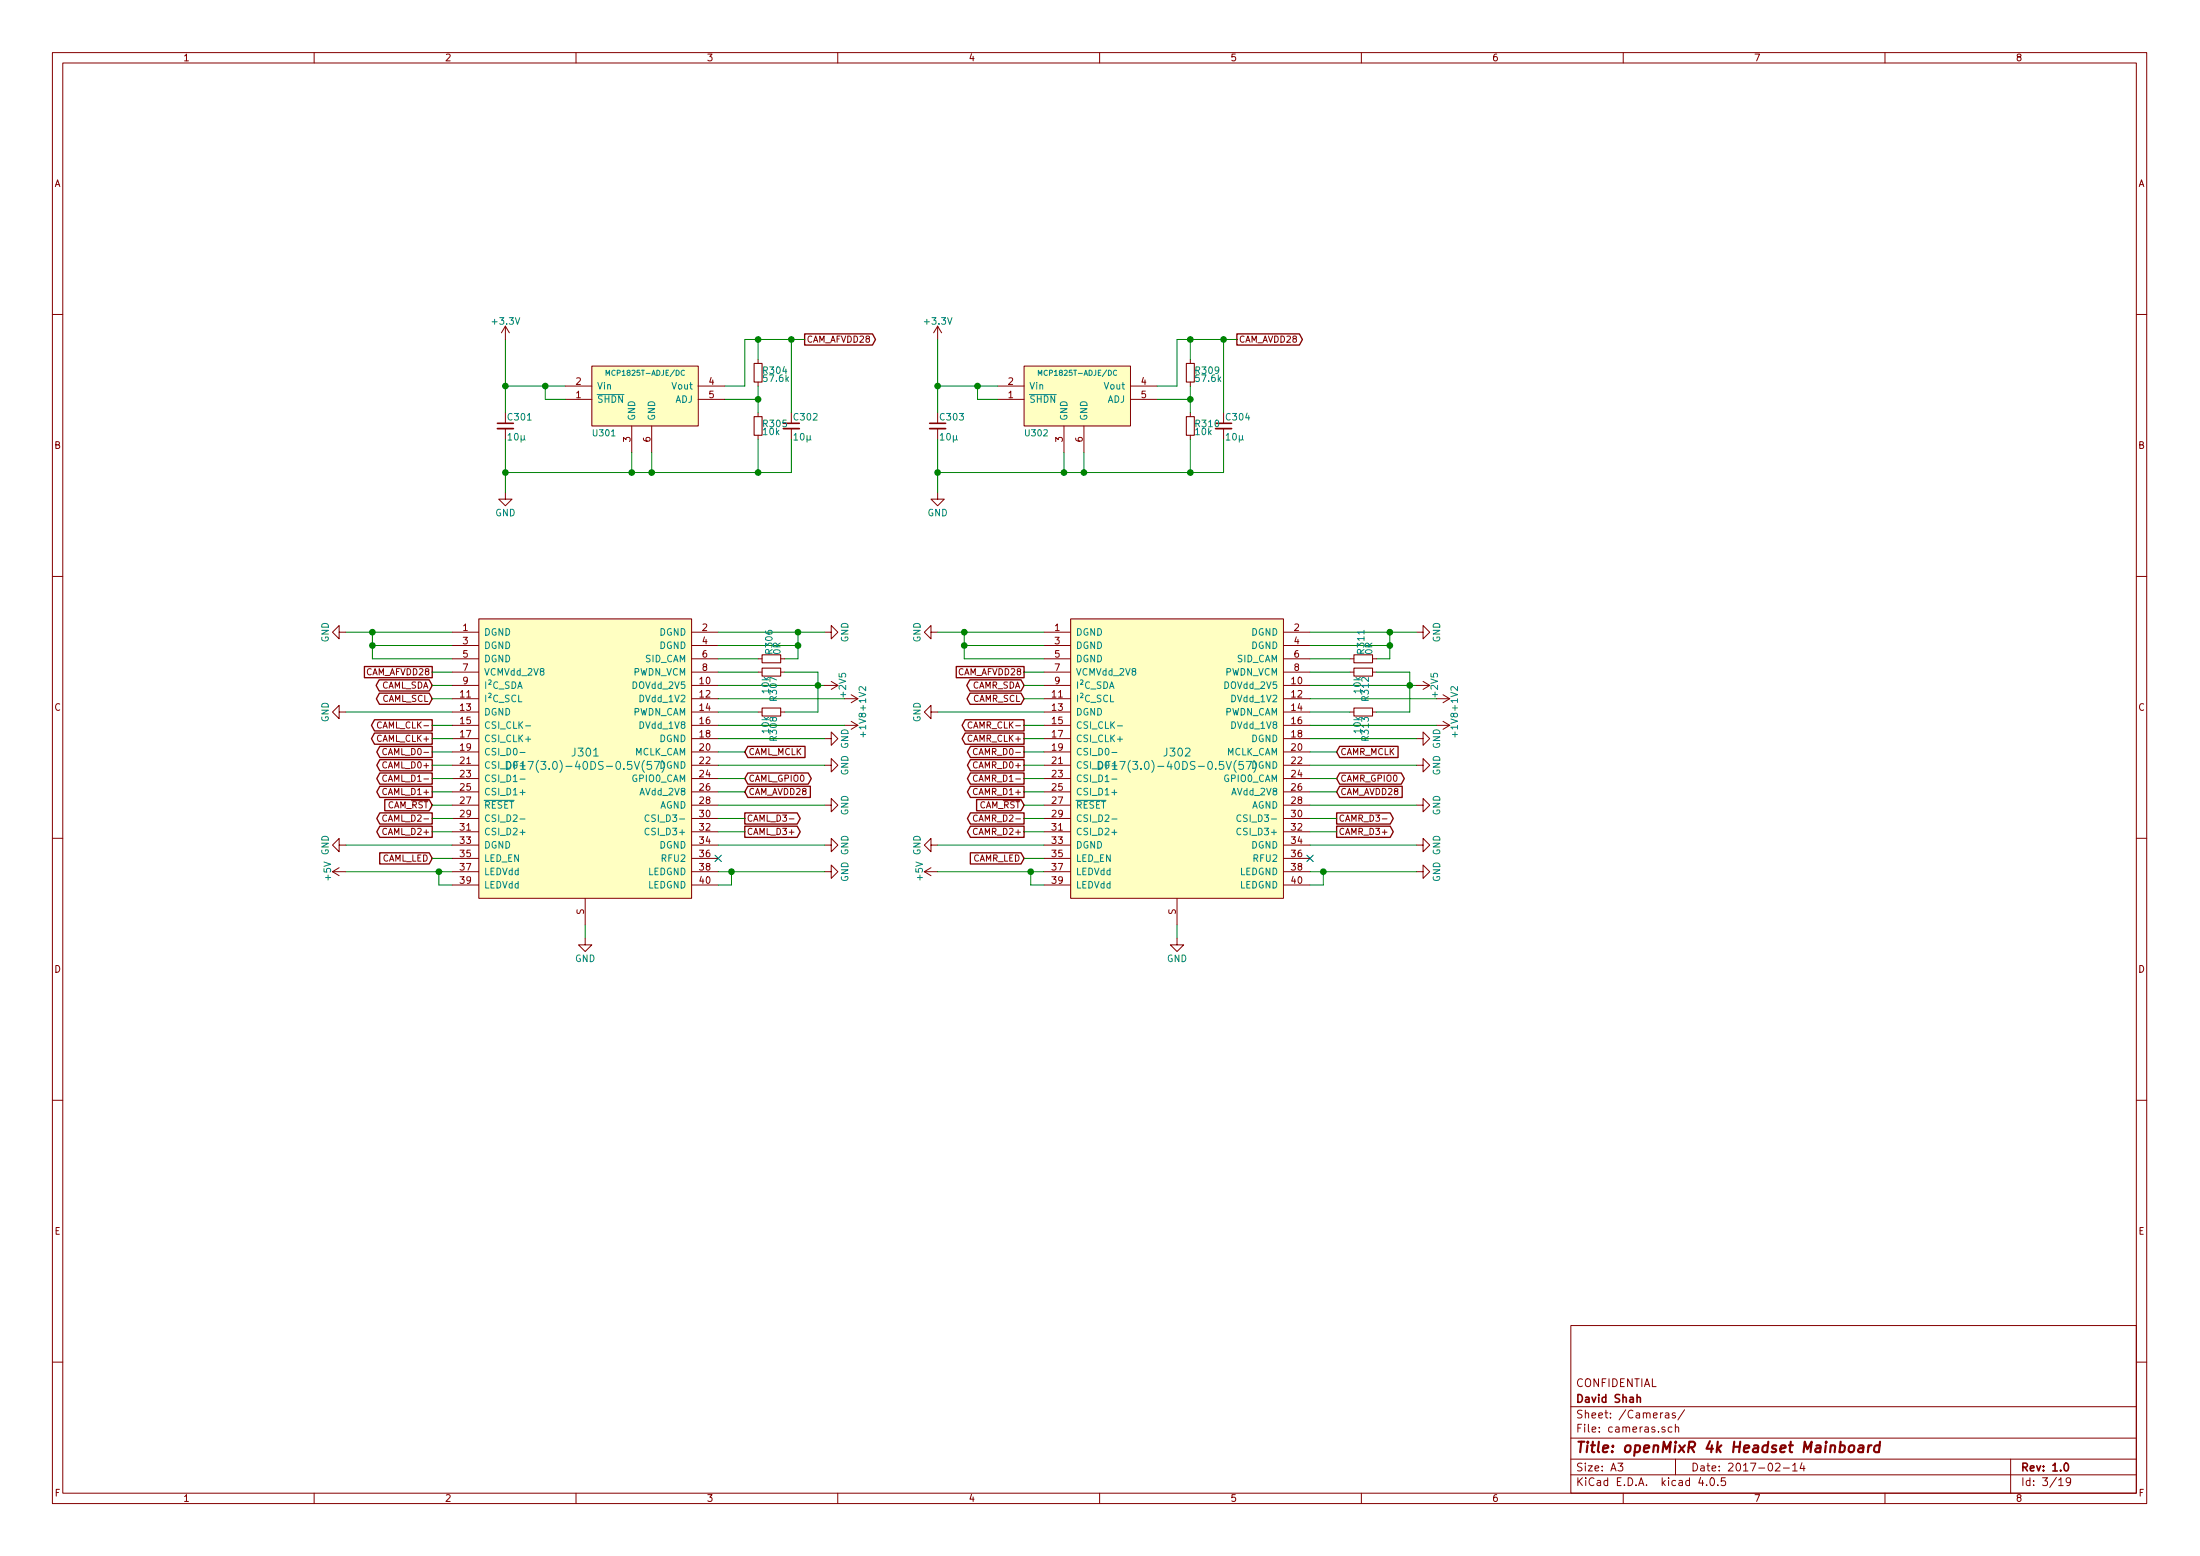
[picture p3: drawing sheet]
EESchema Schematic File Version 2
LIBS:mainboard-rescue
LIBS:power
LIBS:device
LIBS:transistors
LIBS:conn
LIBS:linear
LIBS:regul
LIBS:74xx
LIBS:cmos4000
LIBS:adc-dac
LIBS:memory
LIBS:xilinx
LIBS:microcontrollers
LIBS:dsp
LIBS:microchip
LIBS:analog_switches
LIBS:motorola
LIBS:texas
LIBS:intel
LIBS:audio
LIBS:interface
LIBS:digital-audio
LIBS:philips
LIBS:display
LIBS:cypress
LIBS:siliconi
LIBS:opto
LIBS:atmel
LIBS:contrib
LIBS:valves
LIBS:mainboard-parts
LIBS:old-parts
LIBS:fmcboard
LIBS:customconn
LIBS:mainboard-cache
EELAYER 25 0
EELAYER END
$Descr A3 16535 11693
encoding utf-8
Sheet 3 19
Title "openMixR 4k Headset Mainboard"
Date "2017-02-14"
Rev "1.0"
Comp "David Shah"
Comment1 "CONFIDENTIAL"
Comment2 ""
Comment3 ""
Comment4 ""
$EndDescr
$Comp
L MCP1825T-ADJE U301
U 1 1
P 4850 3000
F 0 "U301" H 4450 2750 47  0000 L CNN
F 1 "MCP1825T-ADJE/DC" H 4850 3200 39  0000 C CNN
F 2 "Custom Parts:SOT-223-6" H 4850 3000 47  0001 C CNN
F 3 "" H 4850 3000 47  0000 C CNN
	1    4850 3000
	1    0    0    -1  
$EndComp
$Comp
L C_Small C301
U 1 1
P 3800 3200
F 0 "C301" H 3810 3270 50  0000 L CNN
F 1 "10µ" H 3810 3120 50  0000 L CNN
F 2 "Capacitors_SMD:C_0805" H 3800 3200 50  0001 C CNN
F 3 "" H 3800 3200 50  0000 C CNN
	1    3800 3200
	1    0    0    -1  
$EndComp
$Comp
L GND #PWR046
U 1 1
P 3800 3700
F 0 "#PWR046" H 3800 3450 50  0001 C CNN
F 1 "GND" H 3800 3550 50  0000 C CNN
F 2 "" H 3800 3700 50  0000 C CNN
F 3 "" H 3800 3700 50  0000 C CNN
	1    3800 3700
	1    0    0    -1  
$EndComp
Text GLabel 6050 2550 2    47   Output ~ 0
CAM_AFVDD28
$Comp
L C_Small C302
U 1 1
P 5950 3200
F 0 "C302" H 5960 3270 50  0000 L CNN
F 1 "10µ" H 5960 3120 50  0000 L CNN
F 2 "Capacitors_SMD:C_0805" H 5950 3200 50  0001 C CNN
F 3 "" H 5950 3200 50  0000 C CNN
	1    5950 3200
	1    0    0    -1  
$EndComp
$Comp
L R_Small R304
U 1 1
P 5700 2800
F 0 "R304" H 5730 2820 50  0000 L CNN
F 1 "57.6k" H 5730 2760 50  0000 L CNN
F 2 "Resistors_SMD:R_0402" H 5700 2800 50  0001 C CNN
F 3 "" H 5700 2800 50  0000 C CNN
	1    5700 2800
	1    0    0    -1  
$EndComp
$Comp
L R_Small R305
U 1 1
P 5700 3200
F 0 "R305" H 5730 3220 50  0000 L CNN
F 1 "10k" H 5730 3160 50  0000 L CNN
F 2 "Resistors_SMD:R_0402" H 5700 3200 50  0001 C CNN
F 3 "" H 5700 3200 50  0000 C CNN
	1    5700 3200
	1    0    0    -1  
$EndComp
$Comp
L MCP1825T-ADJE U302
U 1 1
P 8100 3000
F 0 "U302" H 7700 2750 47  0000 L CNN
F 1 "MCP1825T-ADJE/DC" H 8100 3200 39  0000 C CNN
F 2 "Custom Parts:SOT-223-6" H 8100 3000 47  0001 C CNN
F 3 "" H 8100 3000 47  0000 C CNN
	1    8100 3000
	1    0    0    -1  
$EndComp
$Comp
L C_Small C303
U 1 1
P 7050 3200
F 0 "C303" H 7060 3270 50  0000 L CNN
F 1 "10µ" H 7060 3120 50  0000 L CNN
F 2 "Capacitors_SMD:C_0805" H 7050 3200 50  0001 C CNN
F 3 "" H 7050 3200 50  0000 C CNN
	1    7050 3200
	1    0    0    -1  
$EndComp
$Comp
L GND #PWR047
U 1 1
P 7050 3700
F 0 "#PWR047" H 7050 3450 50  0001 C CNN
F 1 "GND" H 7050 3550 50  0000 C CNN
F 2 "" H 7050 3700 50  0000 C CNN
F 3 "" H 7050 3700 50  0000 C CNN
	1    7050 3700
	1    0    0    -1  
$EndComp
Text GLabel 9300 2550 2    47   Output ~ 0
CAM_AVDD28
$Comp
L C_Small C304
U 1 1
P 9200 3200
F 0 "C304" H 9210 3270 50  0000 L CNN
F 1 "10µ" H 9210 3120 50  0000 L CNN
F 2 "Capacitors_SMD:C_0805" H 9200 3200 50  0001 C CNN
F 3 "" H 9200 3200 50  0000 C CNN
	1    9200 3200
	1    0    0    -1  
$EndComp
$Comp
L R_Small R309
U 1 1
P 8950 2800
F 0 "R309" H 8980 2820 50  0000 L CNN
F 1 "57.6k" H 8980 2760 50  0000 L CNN
F 2 "Resistors_SMD:R_0402" H 8950 2800 50  0001 C CNN
F 3 "" H 8950 2800 50  0000 C CNN
	1    8950 2800
	1    0    0    -1  
$EndComp
$Comp
L R_Small R310
U 1 1
P 8950 3200
F 0 "R310" H 8980 3220 50  0000 L CNN
F 1 "10k" H 8980 3160 50  0000 L CNN
F 2 "Resistors_SMD:R_0402" H 8950 3200 50  0001 C CNN
F 3 "" H 8950 3200 50  0000 C CNN
	1    8950 3200
	1    0    0    -1  
$EndComp
$Comp
L +3.3V #PWR048
U 1 1
P 7050 2550
F 0 "#PWR048" H 7050 2400 50  0001 C CNN
F 1 "+3.3V" H 7050 2690 50  0000 C CNN
F 2 "" H 7050 2550 50  0000 C CNN
F 3 "" H 7050 2550 50  0000 C CNN
	1    7050 2550
	1    0    0    -1  
$EndComp
$Comp
L GR_4KCAM J301
U 1 1
P 4400 5700
F 0 "J301" H 4400 5750 60  0000 C CNN
F 1 "DF17(3.0)-40DS-0.5V(57)" H 4400 5650 60  0000 C CNN
F 2 "Custom Parts:DF17(3.0)-40DS-0.5V(57)" H 4400 5700 60  0001 C CNN
F 3 "" H 4400 5700 60  0001 C CNN
	1    4400 5700
	1    0    0    -1  
$EndComp
$Comp
L GND #PWR049
U 1 1
P 2600 4750
F 0 "#PWR049" H 2600 4500 50  0001 C CNN
F 1 "GND" H 2600 4600 50  0000 C CNN
F 2 "" H 2600 4750 50  0000 C CNN
F 3 "" H 2600 4750 50  0000 C CNN
	1    2600 4750
	0    1    1    0   
$EndComp
Text GLabel 3250 5050 0    47   UnSpc ~ 0
CAM_AFVDD28
Text GLabel 3250 5150 0    47   BiDi ~ 0
CAML_SDA
Text GLabel 3250 5250 0    47   BiDi ~ 0
CAML_SCL
$Comp
L GND #PWR050
U 1 1
P 2600 5350
F 0 "#PWR050" H 2600 5100 50  0001 C CNN
F 1 "GND" H 2600 5200 50  0000 C CNN
F 2 "" H 2600 5350 50  0000 C CNN
F 3 "" H 2600 5350 50  0000 C CNN
	1    2600 5350
	0    1    1    0   
$EndComp
Text GLabel 3250 5450 0    47   Output ~ 0
CAML_CLK-
Text GLabel 3250 5550 0    47   Output ~ 0
CAML_CLK+
Text GLabel 3250 5650 0    47   Output ~ 0
CAML_D0-
Text GLabel 3250 5750 0    47   Output ~ 0
CAML_D0+
Text GLabel 3250 5850 0    47   Output ~ 0
CAML_D1-
Text GLabel 3250 5950 0    47   Output ~ 0
CAML_D1+
Text GLabel 3250 6050 0    47   Input ~ 0
CAM_~RST
Text GLabel 3250 6150 0    47   Output ~ 0
CAML_D2-
Text GLabel 3250 6250 0    47   Output ~ 0
CAML_D2+
$Comp
L GND #PWR051
U 1 1
P 2600 6350
F 0 "#PWR051" H 2600 6100 50  0001 C CNN
F 1 "GND" H 2600 6200 50  0000 C CNN
F 2 "" H 2600 6350 50  0000 C CNN
F 3 "" H 2600 6350 50  0000 C CNN
	1    2600 6350
	0    1    1    0   
$EndComp
Text GLabel 3250 6450 0    47   Input ~ 0
CAML_LED
$Comp
L +5V #PWR052
U 1 1
P 2600 6550
F 0 "#PWR052" H 2600 6400 50  0001 C CNN
F 1 "+5V" H 2600 6690 50  0000 C CNN
F 2 "" H 2600 6550 50  0000 C CNN
F 3 "" H 2600 6550 50  0000 C CNN
	1    2600 6550
	0    -1   -1   0   
$EndComp
$Comp
L GND #PWR053
U 1 1
P 6200 4750
F 0 "#PWR053" H 6200 4500 50  0001 C CNN
F 1 "GND" H 6200 4600 50  0000 C CNN
F 2 "" H 6200 4750 50  0000 C CNN
F 3 "" H 6200 4750 50  0000 C CNN
	1    6200 4750
	0    -1   1    0   
$EndComp
$Comp
L +1V2 #PWR054
U 1 1
P 6350 5250
F 0 "#PWR054" H 6350 5100 50  0001 C CNN
F 1 "+1V2" H 6350 5390 50  0000 C CNN
F 2 "" H 6350 5250 50  0000 C CNN
F 3 "" H 6350 5250 50  0000 C CNN
	1    6350 5250
	0    1    1    0   
$EndComp
$Comp
L R_Small R308
U 1 1
P 5800 5350
F 0 "R308" H 5830 5370 50  0000 L CNN
F 1 "10k" H 5830 5310 50  0000 L CNN
F 2 "Resistors_SMD:R_0402" H 5800 5350 50  0001 C CNN
F 3 "" H 5800 5350 50  0000 C CNN
	1    5800 5350
	0    1    1    0   
$EndComp
Connection ~ 6150 5150
Wire Wire Line
	6150 5050 6150 5350
Wire Wire Line
	6150 5350 5900 5350
Wire Wire Line
	5700 5350 5400 5350
Wire Wire Line
	6350 5250 5400 5250
Wire Wire Line
	5400 5150 6200 5150
Wire Wire Line
	5400 5050 5700 5050
Connection ~ 6000 4850
Wire Wire Line
	6000 4950 5900 4950
Wire Wire Line
	5700 4950 5400 4950
Wire Wire Line
	6000 4750 6000 4950
Wire Wire Line
	5400 4850 6000 4850
Connection ~ 6000 4750
Wire Wire Line
	5400 4750 6200 4750
Wire Wire Line
	3250 6250 3400 6250
Wire Wire Line
	3250 6150 3400 6150
Wire Wire Line
	3250 6050 3400 6050
Wire Wire Line
	3250 5950 3400 5950
Wire Wire Line
	3250 5850 3400 5850
Wire Wire Line
	3250 5750 3400 5750
Wire Wire Line
	3250 5650 3400 5650
Wire Wire Line
	3250 5550 3400 5550
Wire Wire Line
	3250 5450 3400 5450
Connection ~ 3300 6550
Wire Wire Line
	3300 6650 3300 6550
Wire Wire Line
	3400 6650 3300 6650
Wire Wire Line
	2600 6550 3400 6550
Wire Wire Line
	3400 6450 3250 6450
Wire Wire Line
	2600 6350 3400 6350
Wire Wire Line
	2600 5350 3400 5350
Wire Wire Line
	3250 5250 3400 5250
Wire Wire Line
	3250 5150 3400 5150
Wire Wire Line
	3250 5050 3400 5050
Connection ~ 2800 4850
Wire Wire Line
	3400 4850 2800 4850
Connection ~ 2800 4750
Wire Wire Line
	2800 4750 2800 4950
Wire Wire Line
	2800 4950 3400 4950
Wire Wire Line
	2600 4750 3400 4750
Connection ~ 7350 2900
Wire Wire Line
	7350 3000 7350 2900
Wire Wire Line
	7500 3000 7350 3000
Connection ~ 8950 3550
Wire Wire Line
	8950 3550 8950 3300
Connection ~ 8950 2550
Wire Wire Line
	8950 2700 8950 2550
Connection ~ 8950 3000
Wire Wire Line
	8950 2900 8950 3100
Wire Wire Line
	8700 3000 8950 3000
Connection ~ 8150 3550
Wire Wire Line
	9200 3550 9200 3300
Connection ~ 9200 2550
Wire Wire Line
	9200 2550 9200 3100
Wire Wire Line
	8850 2550 9300 2550
Wire Wire Line
	8850 2900 8850 2550
Wire Wire Line
	8700 2900 8850 2900
Connection ~ 8000 3550
Wire Wire Line
	8150 3550 8150 3400
Connection ~ 7050 3550
Wire Wire Line
	7050 3550 9200 3550
Wire Wire Line
	8000 3400 8000 3550
Wire Wire Line
	7050 3300 7050 3700
Connection ~ 7050 2900
Wire Wire Line
	7050 2900 7500 2900
Wire Wire Line
	7050 2550 7050 3100
Connection ~ 4100 2900
Wire Wire Line
	4100 3000 4100 2900
Wire Wire Line
	4250 3000 4100 3000
Connection ~ 5700 3550
Wire Wire Line
	5700 3550 5700 3300
Connection ~ 5700 2550
Wire Wire Line
	5700 2700 5700 2550
Connection ~ 5700 3000
Wire Wire Line
	5700 2900 5700 3100
Wire Wire Line
	5450 3000 5700 3000
Connection ~ 4900 3550
Wire Wire Line
	5950 3550 5950 3300
Connection ~ 5950 2550
Wire Wire Line
	5950 2550 5950 3100
Wire Wire Line
	5600 2550 6050 2550
Wire Wire Line
	5600 2900 5600 2550
Wire Wire Line
	5450 2900 5600 2900
Connection ~ 4750 3550
Wire Wire Line
	4900 3550 4900 3400
Connection ~ 3800 3550
Wire Wire Line
	3800 3550 5950 3550
Wire Wire Line
	4750 3400 4750 3550
Wire Wire Line
	3800 3300 3800 3700
Connection ~ 3800 2900
Wire Wire Line
	3800 2900 4250 2900
Wire Wire Line
	3800 2550 3800 3100
$Comp
L R_Small R306
U 1 1
P 5800 4950
F 0 "R306" H 5830 4970 50  0000 L CNN
F 1 "0R" H 5830 4910 50  0000 L CNN
F 2 "Resistors_SMD:R_0402" H 5800 4950 50  0001 C CNN
F 3 "" H 5800 4950 50  0000 C CNN
	1    5800 4950
	0    -1   -1   0   
$EndComp
$Comp
L R_Small R307
U 1 1
P 5800 5050
F 0 "R307" H 5830 5070 50  0000 L CNN
F 1 "10k" H 5830 5010 50  0000 L CNN
F 2 "Resistors_SMD:R_0402" H 5800 5050 50  0001 C CNN
F 3 "" H 5800 5050 50  0000 C CNN
	1    5800 5050
	0    1    1    0   
$EndComp
Wire Wire Line
	5900 5050 6150 5050
$Comp
L GND #PWR055
U 1 1
P 6200 5550
F 0 "#PWR055" H 6200 5300 50  0001 C CNN
F 1 "GND" H 6200 5400 50  0000 C CNN
F 2 "" H 6200 5550 50  0000 C CNN
F 3 "" H 6200 5550 50  0000 C CNN
	1    6200 5550
	0    -1   1    0   
$EndComp
Wire Wire Line
	6200 5550 5400 5550
Text GLabel 5600 5650 2    47   Input ~ 0
CAML_MCLK
Wire Wire Line
	5600 5650 5400 5650
$Comp
L GND #PWR056
U 1 1
P 6200 5750
F 0 "#PWR056" H 6200 5500 50  0001 C CNN
F 1 "GND" H 6200 5600 50  0000 C CNN
F 2 "" H 6200 5750 50  0000 C CNN
F 3 "" H 6200 5750 50  0000 C CNN
	1    6200 5750
	0    -1   1    0   
$EndComp
Wire Wire Line
	6200 5750 5400 5750
Text GLabel 5600 5950 2    47   Input ~ 0
CAM_AVDD28
Wire Wire Line
	5600 5950 5400 5950
$Comp
L GND #PWR057
U 1 1
P 6200 6050
F 0 "#PWR057" H 6200 5800 50  0001 C CNN
F 1 "GND" H 6200 5900 50  0000 C CNN
F 2 "" H 6200 6050 50  0000 C CNN
F 3 "" H 6200 6050 50  0000 C CNN
	1    6200 6050
	0    -1   1    0   
$EndComp
Wire Wire Line
	5400 6050 6200 6050
Text GLabel 5600 6150 2    47   Output ~ 0
CAML_D3-
Text GLabel 5600 6250 2    47   Output ~ 0
CAML_D3+
Wire Wire Line
	5600 6150 5400 6150
Wire Wire Line
	5400 6250 5600 6250
$Comp
L GND #PWR058
U 1 1
P 6200 6350
F 0 "#PWR058" H 6200 6100 50  0001 C CNN
F 1 "GND" H 6200 6200 50  0000 C CNN
F 2 "" H 6200 6350 50  0000 C CNN
F 3 "" H 6200 6350 50  0000 C CNN
	1    6200 6350
	0    -1   1    0   
$EndComp
Wire Wire Line
	6200 6350 5400 6350
NoConn ~ 5400 6450
$Comp
L GND #PWR059
U 1 1
P 6200 6550
F 0 "#PWR059" H 6200 6300 50  0001 C CNN
F 1 "GND" H 6200 6400 50  0000 C CNN
F 2 "" H 6200 6550 50  0000 C CNN
F 3 "" H 6200 6550 50  0000 C CNN
	1    6200 6550
	0    -1   1    0   
$EndComp
Wire Wire Line
	5400 6550 6200 6550
Wire Wire Line
	5400 6650 5500 6650
Wire Wire Line
	5500 6650 5500 6550
Connection ~ 5500 6550
$Comp
L GR_4KCAM J302
U 1 1
P 8850 5700
F 0 "J302" H 8850 5750 60  0000 C CNN
F 1 "DF17(3.0)-40DS-0.5V(57)" H 8850 5650 60  0000 C CNN
F 2 "Custom Parts:DF17(3.0)-40DS-0.5V(57)" H 8850 5700 60  0001 C CNN
F 3 "" H 8850 5700 60  0001 C CNN
	1    8850 5700
	1    0    0    -1  
$EndComp
$Comp
L GND #PWR060
U 1 1
P 7050 4750
F 0 "#PWR060" H 7050 4500 50  0001 C CNN
F 1 "GND" H 7050 4600 50  0000 C CNN
F 2 "" H 7050 4750 50  0000 C CNN
F 3 "" H 7050 4750 50  0000 C CNN
	1    7050 4750
	0    1    1    0   
$EndComp
Text GLabel 7700 5050 0    47   UnSpc ~ 0
CAM_AFVDD28
Text GLabel 7700 5150 0    47   BiDi ~ 0
CAMR_SDA
Text GLabel 7700 5250 0    47   BiDi ~ 0
CAMR_SCL
$Comp
L GND #PWR061
U 1 1
P 7050 5350
F 0 "#PWR061" H 7050 5100 50  0001 C CNN
F 1 "GND" H 7050 5200 50  0000 C CNN
F 2 "" H 7050 5350 50  0000 C CNN
F 3 "" H 7050 5350 50  0000 C CNN
	1    7050 5350
	0    1    1    0   
$EndComp
Text GLabel 7700 5450 0    47   Output ~ 0
CAMR_CLK-
Text GLabel 7700 5550 0    47   Output ~ 0
CAMR_CLK+
Text GLabel 7700 5650 0    47   Output ~ 0
CAMR_D0-
Text GLabel 7700 5750 0    47   Output ~ 0
CAMR_D0+
Text GLabel 7700 5850 0    47   Output ~ 0
CAMR_D1-
Text GLabel 7700 5950 0    47   Output ~ 0
CAMR_D1+
Text GLabel 7700 6050 0    47   Input ~ 0
CAM_~RST
Text GLabel 7700 6150 0    47   Output ~ 0
CAMR_D2-
Text GLabel 7700 6250 0    47   Output ~ 0
CAMR_D2+
$Comp
L GND #PWR062
U 1 1
P 7050 6350
F 0 "#PWR062" H 7050 6100 50  0001 C CNN
F 1 "GND" H 7050 6200 50  0000 C CNN
F 2 "" H 7050 6350 50  0000 C CNN
F 3 "" H 7050 6350 50  0000 C CNN
	1    7050 6350
	0    1    1    0   
$EndComp
Text GLabel 7700 6450 0    47   Input ~ 0
CAMR_LED
$Comp
L +5V #PWR063
U 1 1
P 7050 6550
F 0 "#PWR063" H 7050 6400 50  0001 C CNN
F 1 "+5V" H 7050 6690 50  0000 C CNN
F 2 "" H 7050 6550 50  0000 C CNN
F 3 "" H 7050 6550 50  0000 C CNN
	1    7050 6550
	0    -1   -1   0   
$EndComp
$Comp
L GND #PWR064
U 1 1
P 10650 4750
F 0 "#PWR064" H 10650 4500 50  0001 C CNN
F 1 "GND" H 10650 4600 50  0000 C CNN
F 2 "" H 10650 4750 50  0000 C CNN
F 3 "" H 10650 4750 50  0000 C CNN
	1    10650 4750
	0    -1   1    0   
$EndComp
$Comp
L +1V2 #PWR065
U 1 1
P 10800 5250
F 0 "#PWR065" H 10800 5100 50  0001 C CNN
F 1 "+1V2" H 10800 5390 50  0000 C CNN
F 2 "" H 10800 5250 50  0000 C CNN
F 3 "" H 10800 5250 50  0000 C CNN
	1    10800 5250
	0    1    1    0   
$EndComp
$Comp
L R_Small R313
U 1 1
P 10250 5350
F 0 "R313" H 10280 5370 50  0000 L CNN
F 1 "10k" H 10280 5310 50  0000 L CNN
F 2 "Resistors_SMD:R_0402" H 10250 5350 50  0001 C CNN
F 3 "" H 10250 5350 50  0000 C CNN
	1    10250 5350
	0    1    1    0   
$EndComp
Connection ~ 10600 5150
Wire Wire Line
	10600 5050 10600 5350
Wire Wire Line
	10600 5350 10350 5350
Wire Wire Line
	10150 5350 9850 5350
Wire Wire Line
	10800 5250 9850 5250
Wire Wire Line
	9850 5150 10650 5150
Wire Wire Line
	9850 5050 10150 5050
Connection ~ 10450 4850
Wire Wire Line
	10450 4950 10350 4950
Wire Wire Line
	10150 4950 9850 4950
Wire Wire Line
	10450 4750 10450 4950
Wire Wire Line
	9850 4850 10450 4850
Connection ~ 10450 4750
Wire Wire Line
	9850 4750 10650 4750
Wire Wire Line
	7700 6250 7850 6250
Wire Wire Line
	7700 6150 7850 6150
Wire Wire Line
	7700 6050 7850 6050
Wire Wire Line
	7700 5950 7850 5950
Wire Wire Line
	7700 5850 7850 5850
Wire Wire Line
	7700 5750 7850 5750
Wire Wire Line
	7700 5650 7850 5650
Wire Wire Line
	7700 5550 7850 5550
Wire Wire Line
	7700 5450 7850 5450
Connection ~ 7750 6550
Wire Wire Line
	7750 6650 7750 6550
Wire Wire Line
	7850 6650 7750 6650
Wire Wire Line
	7050 6550 7850 6550
Wire Wire Line
	7850 6450 7700 6450
Wire Wire Line
	7050 6350 7850 6350
Wire Wire Line
	7050 5350 7850 5350
Wire Wire Line
	7700 5250 7850 5250
Wire Wire Line
	7700 5150 7850 5150
Wire Wire Line
	7700 5050 7850 5050
Connection ~ 7250 4850
Wire Wire Line
	7850 4850 7250 4850
Connection ~ 7250 4750
Wire Wire Line
	7250 4750 7250 4950
Wire Wire Line
	7250 4950 7850 4950
Wire Wire Line
	7050 4750 7850 4750
$Comp
L R_Small R311
U 1 1
P 10250 4950
F 0 "R311" H 10280 4970 50  0000 L CNN
F 1 "0R" H 10280 4910 50  0000 L CNN
F 2 "Resistors_SMD:R_0402" H 10250 4950 50  0001 C CNN
F 3 "" H 10250 4950 50  0000 C CNN
	1    10250 4950
	0    -1   -1   0   
$EndComp
$Comp
L R_Small R312
U 1 1
P 10250 5050
F 0 "R312" H 10280 5070 50  0000 L CNN
F 1 "10k" H 10280 5010 50  0000 L CNN
F 2 "Resistors_SMD:R_0402" H 10250 5050 50  0001 C CNN
F 3 "" H 10250 5050 50  0000 C CNN
	1    10250 5050
	0    1    1    0   
$EndComp
Wire Wire Line
	10350 5050 10600 5050
$Comp
L GND #PWR066
U 1 1
P 10650 5550
F 0 "#PWR066" H 10650 5300 50  0001 C CNN
F 1 "GND" H 10650 5400 50  0000 C CNN
F 2 "" H 10650 5550 50  0000 C CNN
F 3 "" H 10650 5550 50  0000 C CNN
	1    10650 5550
	0    -1   1    0   
$EndComp
Wire Wire Line
	10650 5550 9850 5550
Text GLabel 10050 5650 2    47   Input ~ 0
CAMR_MCLK
Wire Wire Line
	10050 5650 9850 5650
$Comp
L GND #PWR067
U 1 1
P 10650 5750
F 0 "#PWR067" H 10650 5500 50  0001 C CNN
F 1 "GND" H 10650 5600 50  0000 C CNN
F 2 "" H 10650 5750 50  0000 C CNN
F 3 "" H 10650 5750 50  0000 C CNN
	1    10650 5750
	0    -1   1    0   
$EndComp
Wire Wire Line
	10650 5750 9850 5750
Text GLabel 10050 5950 2    47   Input ~ 0
CAM_AVDD28
Wire Wire Line
	10050 5950 9850 5950
$Comp
L GND #PWR068
U 1 1
P 10650 6050
F 0 "#PWR068" H 10650 5800 50  0001 C CNN
F 1 "GND" H 10650 5900 50  0000 C CNN
F 2 "" H 10650 6050 50  0000 C CNN
F 3 "" H 10650 6050 50  0000 C CNN
	1    10650 6050
	0    -1   1    0   
$EndComp
Wire Wire Line
	9850 6050 10650 6050
Text GLabel 10050 6150 2    47   Output ~ 0
CAMR_D3-
Text GLabel 10050 6250 2    47   Output ~ 0
CAMR_D3+
Wire Wire Line
	10050 6150 9850 6150
Wire Wire Line
	9850 6250 10050 6250
$Comp
L GND #PWR069
U 1 1
P 10650 6350
F 0 "#PWR069" H 10650 6100 50  0001 C CNN
F 1 "GND" H 10650 6200 50  0000 C CNN
F 2 "" H 10650 6350 50  0000 C CNN
F 3 "" H 10650 6350 50  0000 C CNN
	1    10650 6350
	0    -1   1    0   
$EndComp
Wire Wire Line
	10650 6350 9850 6350
NoConn ~ 9850 6450
$Comp
L GND #PWR070
U 1 1
P 10650 6550
F 0 "#PWR070" H 10650 6300 50  0001 C CNN
F 1 "GND" H 10650 6400 50  0000 C CNN
F 2 "" H 10650 6550 50  0000 C CNN
F 3 "" H 10650 6550 50  0000 C CNN
	1    10650 6550
	0    -1   1    0   
$EndComp
Wire Wire Line
	9850 6550 10650 6550
Wire Wire Line
	9850 6650 9950 6650
Wire Wire Line
	9950 6650 9950 6550
Connection ~ 9950 6550
$Comp
L GND #PWR071
U 1 1
P 4400 7050
F 0 "#PWR071" H 4400 6800 50  0001 C CNN
F 1 "GND" H 4400 6900 50  0000 C CNN
F 2 "" H 4400 7050 50  0000 C CNN
F 3 "" H 4400 7050 50  0000 C CNN
	1    4400 7050
	-1   0    0    -1  
$EndComp
Wire Wire Line
	4400 7050 4400 6950
$Comp
L GND #PWR072
U 1 1
P 8850 7050
F 0 "#PWR072" H 8850 6800 50  0001 C CNN
F 1 "GND" H 8850 6900 50  0000 C CNN
F 2 "" H 8850 7050 50  0000 C CNN
F 3 "" H 8850 7050 50  0000 C CNN
	1    8850 7050
	-1   0    0    -1  
$EndComp
Wire Wire Line
	8850 7050 8850 6950
$Comp
L +3.3V #PWR073
U 1 1
P 3800 2550
F 0 "#PWR073" H 3800 2400 50  0001 C CNN
F 1 "+3.3V" H 3800 2690 50  0000 C CNN
F 2 "" H 3800 2550 50  0000 C CNN
F 3 "" H 3800 2550 50  0000 C CNN
	1    3800 2550
	1    0    0    -1  
$EndComp
$Comp
L +2V5 #PWR074
U 1 1
P 6200 5150
F 0 "#PWR074" H 6200 5000 50  0001 C CNN
F 1 "+2V5" H 6200 5290 50  0000 C CNN
F 2 "" H 6200 5150 50  0000 C CNN
F 3 "" H 6200 5150 50  0000 C CNN
	1    6200 5150
	0    1    1    0   
$EndComp
$Comp
L +2V5 #PWR075
U 1 1
P 10650 5150
F 0 "#PWR075" H 10650 5000 50  0001 C CNN
F 1 "+2V5" H 10650 5290 50  0000 C CNN
F 2 "" H 10650 5150 50  0000 C CNN
F 3 "" H 10650 5150 50  0000 C CNN
	1    10650 5150
	0    1    1    0   
$EndComp
Text GLabel 5600 5850 2    47   BiDi ~ 0
CAML_GPIO0
Wire Wire Line
	5600 5850 5400 5850
Text GLabel 10050 5850 2    47   BiDi ~ 0
CAMR_GPIO0
Wire Wire Line
	10050 5850 9850 5850
$Comp
L +1V8 #PWR076
U 1 1
P 6350 5450
F 0 "#PWR076" H 6350 5300 50  0001 C CNN
F 1 "+1V8" H 6350 5590 50  0000 C CNN
F 2 "" H 6350 5450 50  0000 C CNN
F 3 "" H 6350 5450 50  0000 C CNN
	1    6350 5450
	0    1    1    0   
$EndComp
Wire Wire Line
	6350 5450 5400 5450
$Comp
L +1V8 #PWR077
U 1 1
P 10800 5450
F 0 "#PWR077" H 10800 5300 50  0001 C CNN
F 1 "+1V8" H 10800 5590 50  0000 C CNN
F 2 "" H 10800 5450 50  0000 C CNN
F 3 "" H 10800 5450 50  0000 C CNN
	1    10800 5450
	0    1    1    0   
$EndComp
Wire Wire Line
	9850 5450 10800 5450
$EndSCHEMATC
